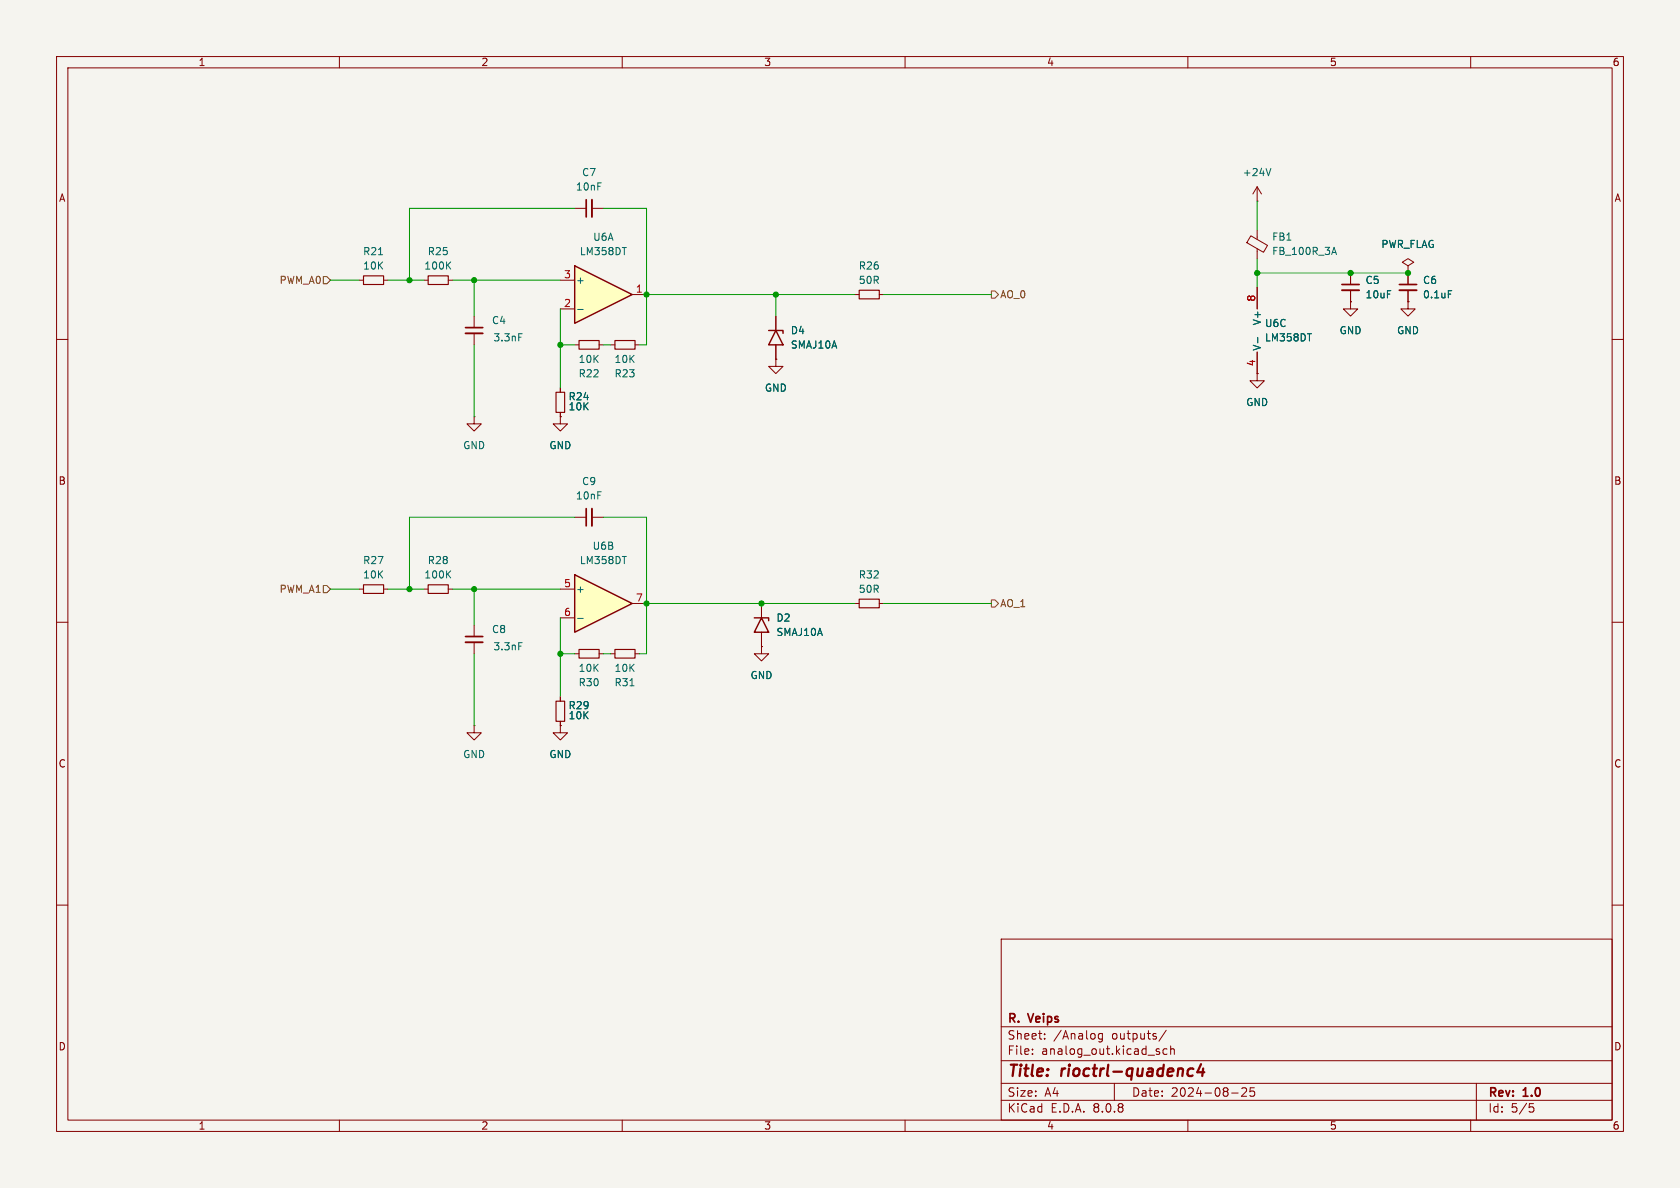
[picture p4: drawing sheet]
(kicad_sch
 (version 20231120)
 (generator "eeschema")
 (generator_version "8.0")
 (paper "A4")
 (title_block
  (title "rioctrl-quadenc4")
  (date "2024-08-25")
  (rev "${VERSION}")
  (company "R. Veips"))
 (lib_symbols
  (symbol "Device:C_Small"
   (pin_numbers hide)
   (pin_names
    (offset 0.254) hide) (exclude_from_sim no) (in_bom yes) (on_board yes)
   (property "Reference" "C" (at 0.254 1.778 0) (effects (font (size 1.27 1.27)) (justify left)))
   (property "Value" "C_Small" (at 0.254 -2.032 0) (effects (font (size 1.27 1.27)) (justify left)))
   (property "Footprint" "" (at 0 0 0) (effects (font (size 1.27 1.27)) (hide yes)))
   (property "Datasheet" "~" (at 0 0 0) (effects (font (size 1.27 1.27)) (hide yes)))
   (property "Description" "Unpolarized capacitor, small symbol" (at 0 0 0) (effects (font (size 1.27 1.27)) (hide yes)))
   (symbol "C_Small_0_1"
    (polyline (pts (xy -1.524 -0.508) (xy 1.524 -0.508)) (stroke (width 0.3302) (type default)) (fill (type none)))
    (polyline (pts (xy -1.524 0.508) (xy 1.524 0.508)) (stroke (width 0.3048) (type default)) (fill (type none))))
   (symbol "C_Small_1_1"
    (pin passive line (at 0 2.54 270) (length 2.032) (name "~" (effects (font (size 1.27 1.27)))) (number "1" (effects (font (size 1.27 1.27)))))
    (pin passive line (at 0 -2.54 90) (length 2.032) (name "~" (effects (font (size 1.27 1.27)))) (number "2" (effects (font (size 1.27 1.27)))))))
  (symbol "Device:R_Small"
   (pin_numbers hide)
   (pin_names
    (offset 0.254) hide) (exclude_from_sim no) (in_bom yes) (on_board yes)
   (property "Reference" "R" (at 0.762 0.508 0) (effects (font (size 1.27 1.27)) (justify left)))
   (property "Value" "R_Small" (at 0.762 -1.016 0) (effects (font (size 1.27 1.27)) (justify left)))
   (property "Footprint" "" (at 0 0 0) (effects (font (size 1.27 1.27)) (hide yes)))
   (property "Datasheet" "~" (at 0 0 0) (effects (font (size 1.27 1.27)) (hide yes)))
   (property "Description" "Resistor, small symbol" (at 0 0 0) (effects (font (size 1.27 1.27)) (hide yes)))
   (symbol "R_Small_0_1"
    (rectangle (start -0.762 1.778) (end 0.762 -1.778) (stroke (width 0.2032) (type default)) (fill (type none))))
   (symbol "R_Small_1_1"
    (pin passive line (at 0 2.54 270) (length 0.762) (name "~" (effects (font (size 1.27 1.27)))) (number "1" (effects (font (size 1.27 1.27)))))
    (pin passive line (at 0 -2.54 90) (length 0.762) (name "~" (effects (font (size 1.27 1.27)))) (number "2" (effects (font (size 1.27 1.27)))))))
  (symbol "Diode:SMAJ10A"
   (pin_numbers hide)
   (pin_names
    (offset 1.016) hide) (exclude_from_sim no) (in_bom yes) (on_board yes)
   (property "Reference" "D" (at 0 2.54 0) (effects (font (size 1.27 1.27))))
   (property "Value" "SMAJ10A" (at 0 -2.54 0) (effects (font (size 1.27 1.27))))
   (property "Footprint" "Diode_SMD:D_SMA" (at 0 -5.08 0) (effects (font (size 1.27 1.27)) (hide yes)))
   (property "Datasheet" "https://www.littelfuse.com/media?resourcetype=datasheets&itemid=75e32973-b177-4ee3-a0ff-cedaf1abdb93&filename=smaj-datasheet" (at -1.27 0 0) (effects (font (size 1.27 1.27)) (hide yes)))
   (property "Description" "400W unidirectional Transient Voltage Suppressor, 10.0Vr, SMA(DO-214AC)" (at 0 0 0) (effects (font (size 1.27 1.27)) (hide yes)))
   (symbol "SMAJ10A_0_1"
    (polyline (pts (xy -0.762 1.27) (xy -1.27 1.27) (xy -1.27 -1.27)) (stroke (width 0.254) (type default)) (fill (type none)))
    (polyline (pts (xy 1.27 1.27) (xy 1.27 -1.27) (xy -1.27 0) (xy 1.27 1.27)) (stroke (width 0.254) (type default)) (fill (type none))))
   (symbol "SMAJ10A_1_1"
    (pin passive line (at -3.81 0 0) (length 2.54) (name "A1" (effects (font (size 1.27 1.27)))) (number "1" (effects (font (size 1.27 1.27)))))
    (pin passive line (at 3.81 0 180) (length 2.54) (name "A2" (effects (font (size 1.27 1.27)))) (number "2" (effects (font (size 1.27 1.27)))))))
  (symbol "hadv-opamps:LM358DT"
   (pin_names
    (offset 0.127)) (exclude_from_sim no) (in_bom yes) (on_board yes)
   (property "Reference" "U" (at 2.54 5.08 0) (effects (font (size 1.27 1.27)) (justify left)))
   (property "Value" "LM358DT" (at 2.54 -5.08 0) (effects (font (size 1.27 1.27)) (justify left)))
   (property "Footprint" "Package_SO:SO-8_3.9x4.9mm_P1.27mm" (at 0 0 0) (effects (font (size 1.27 1.27)) (hide yes)))
   (property "Datasheet" "http://www.ti.com/lit/ds/symlink/lm2904-n.pdf" (at 0 0 0) (effects (font (size 1.27 1.27)) (hide yes)))
   (property "Description" "Low-Power, Dual Operational Amplifiers, SO8" (at 0 0 0) (effects (font (size 1.27 1.27)) (hide yes)))
   (property "MPN" "LM358DT" (at 2.54 0 0) (effects (font (size 1.27 1.27)) (hide yes)))
   (property "Manufacturer" "STMicroelectronics" (at 2.54 0 0) (effects (font (size 1.27 1.27)) (hide yes)))
   (property "LCSC#" "C9418" (at 2.54 0 0) (effects (font (size 1.27 1.27)) (hide yes)))
   (property "ki_locked" "" (at 0 0 0) (effects (font (size 1.27 1.27))))
   (symbol "LM358DT_1_1"
    (polyline (pts (xy -5.08 5.08) (xy 5.08 0) (xy -5.08 -5.08) (xy -5.08 5.08)) (stroke (width 0.254) (type default)) (fill (type background)))
    (pin output line (at 7.62 0 180) (length 2.54) (name "~" (effects (font (size 1.27 1.27)))) (number "1" (effects (font (size 1.27 1.27)))))
    (pin input line (at -7.62 -2.54 0) (length 2.54) (name "-" (effects (font (size 1.27 1.27)))) (number "2" (effects (font (size 1.27 1.27)))))
    (pin input line (at -7.62 2.54 0) (length 2.54) (name "+" (effects (font (size 1.27 1.27)))) (number "3" (effects (font (size 1.27 1.27))))))
   (symbol "LM358DT_2_1"
    (polyline (pts (xy -5.08 5.08) (xy 5.08 0) (xy -5.08 -5.08) (xy -5.08 5.08)) (stroke (width 0.254) (type default)) (fill (type background)))
    (pin input line (at -7.62 2.54 0) (length 2.54) (name "+" (effects (font (size 1.27 1.27)))) (number "5" (effects (font (size 1.27 1.27)))))
    (pin input line (at -7.62 -2.54 0) (length 2.54) (name "-" (effects (font (size 1.27 1.27)))) (number "6" (effects (font (size 1.27 1.27)))))
    (pin output line (at 7.62 0 180) (length 2.54) (name "~" (effects (font (size 1.27 1.27)))) (number "7" (effects (font (size 1.27 1.27))))))
   (symbol "LM358DT_3_1"
    (pin power_in line (at 0 -7.62 90) (length 3.81) (name "V-" (effects (font (size 1.27 1.27)))) (number "4" (effects (font (size 1.27 1.27)))))
    (pin power_in line (at 0 7.62 270) (length 3.81) (name "V+" (effects (font (size 1.27 1.27)))) (number "8" (effects (font (size 1.27 1.27)))))))
  (symbol "hadv-passives:FB_100R_3A"
   (pin_numbers hide)
   (pin_names
    (offset 0)) (exclude_from_sim no) (in_bom yes) (on_board yes)
   (property "Reference" "FB" (at 1.905 1.27 0) (effects (font (size 1.27 1.27)) (justify left)))
   (property "Value" "FB_100R_3A" (at 1.905 -1.27 0) (effects (font (size 1.27 1.27)) (justify left)))
   (property "Footprint" "Inductor_SMD:L_0603_1608Metric" (at -1.778 0 90) (effects (font (size 1.27 1.27)) (hide yes)))
   (property "Datasheet" "~" (at 0 0 0) (effects (font (size 1.27 1.27)) (hide yes)))
   (property "Description" "Ferrite bead, small symbol" (at 0 0 0) (effects (font (size 1.27 1.27)) (hide yes)))
   (property "MPN" "UPZ1608E101-3R0TF" (at 0 0 0) (effects (font (size 1.27 1.27)) (hide yes)))
   (property "Manufacturer" "Sunlord" (at 0 0 0) (effects (font (size 1.27 1.27)) (hide yes)))
   (property "LCSC#" "C96995" (at 0 0 0) (effects (font (size 1.27 1.27)) (hide yes)))
   (symbol "FB_100R_3A_0_1"
    (polyline (pts (xy 0 -1.27) (xy 0 -0.7874)) (stroke (width 0) (type default)) (fill (type none)))
    (polyline (pts (xy 0 0.889) (xy 0 1.2954)) (stroke (width 0) (type default)) (fill (type none)))
    (polyline (pts (xy -1.8288 0.2794) (xy -1.1176 1.4986) (xy 1.8288 -0.2032) (xy 1.1176 -1.4224) (xy -1.8288 0.2794)) (stroke (width 0) (type default)) (fill (type none))))
   (symbol "FB_100R_3A_1_1"
    (pin passive line (at 0 2.54 270) (length 1.27) (name "~" (effects (font (size 1.27 1.27)))) (number "1" (effects (font (size 1.27 1.27)))))
    (pin passive line (at 0 -2.54 90) (length 1.27) (name "~" (effects (font (size 1.27 1.27)))) (number "2" (effects (font (size 1.27 1.27)))))))
  (symbol "power:+24V"
   (power)
   (pin_numbers hide)
   (pin_names
    (offset 0) hide) (exclude_from_sim no) (in_bom yes) (on_board yes)
   (property "Reference" "#PWR" (at 0 -3.81 0) (effects (font (size 1.27 1.27)) (hide yes)))
   (property "Value" "+24V" (at 0 3.556 0) (effects (font (size 1.27 1.27))))
   (property "Footprint" "" (at 0 0 0) (effects (font (size 1.27 1.27)) (hide yes)))
   (property "Datasheet" "" (at 0 0 0) (effects (font (size 1.27 1.27)) (hide yes)))
   (property "Description" "Power symbol creates a global label with name \"+24V\"" (at 0 0 0) (effects (font (size 1.27 1.27)) (hide yes)))
   (symbol "+24V_0_1"
    (polyline (pts (xy -0.762 1.27) (xy 0 2.54)) (stroke (width 0) (type default)) (fill (type none)))
    (polyline (pts (xy 0 0) (xy 0 2.54)) (stroke (width 0) (type default)) (fill (type none)))
    (polyline (pts (xy 0 2.54) (xy 0.762 1.27)) (stroke (width 0) (type default)) (fill (type none))))
   (symbol "+24V_1_1"
    (pin power_in line (at 0 0 90) (length 0) (name "~" (effects (font (size 1.27 1.27)))) (number "1" (effects (font (size 1.27 1.27)))))))
  (symbol "power:GND"
   (power)
   (pin_numbers hide)
   (pin_names
    (offset 0) hide) (exclude_from_sim no) (in_bom yes) (on_board yes)
   (property "Reference" "#PWR" (at 0 -6.35 0) (effects (font (size 1.27 1.27)) (hide yes)))
   (property "Value" "GND" (at 0 -3.81 0) (effects (font (size 1.27 1.27))))
   (property "Footprint" "" (at 0 0 0) (effects (font (size 1.27 1.27)) (hide yes)))
   (property "Datasheet" "" (at 0 0 0) (effects (font (size 1.27 1.27)) (hide yes)))
   (property "Description" "Power symbol creates a global label with name \"GND\" , ground" (at 0 0 0) (effects (font (size 1.27 1.27)) (hide yes)))
   (symbol "GND_0_1"
    (polyline (pts (xy 0 0) (xy 0 -1.27) (xy 1.27 -1.27) (xy 0 -2.54) (xy -1.27 -1.27) (xy 0 -1.27)) (stroke (width 0) (type default)) (fill (type none))))
   (symbol "GND_1_1"
    (pin power_in line (at 0 0 270) (length 0) (name "~" (effects (font (size 1.27 1.27)))) (number "1" (effects (font (size 1.27 1.27)))))))
  (symbol "power:PWR_FLAG"
   (power)
   (pin_numbers hide)
   (pin_names
    (offset 0) hide) (exclude_from_sim no) (in_bom yes) (on_board yes)
   (property "Reference" "#FLG" (at 0 1.905 0) (effects (font (size 1.27 1.27)) (hide yes)))
   (property "Value" "PWR_FLAG" (at 0 3.81 0) (effects (font (size 1.27 1.27))))
   (property "Footprint" "" (at 0 0 0) (effects (font (size 1.27 1.27)) (hide yes)))
   (property "Datasheet" "~" (at 0 0 0) (effects (font (size 1.27 1.27)) (hide yes)))
   (property "Description" "Special symbol for telling ERC where power comes from" (at 0 0 0) (effects (font (size 1.27 1.27)) (hide yes)))
   (symbol "PWR_FLAG_0_0"
    (pin power_out line (at 0 0 90) (length 0) (name "~" (effects (font (size 1.27 1.27)))) (number "1" (effects (font (size 1.27 1.27))))))
   (symbol "PWR_FLAG_0_1"
    (polyline (pts (xy 0 0) (xy 0 1.27) (xy -1.016 1.905) (xy 0 2.54) (xy 1.016 1.905) (xy 0 1.27)) (stroke (width 0) (type default)) (fill (type none))))))
 (junction
  (at 72.39 49.53)
  (diameter 0)
  (color 0 0 0 0))
 (junction
  (at 83.82 104.14)
  (diameter 0)
  (color 0 0 0 0))
 (junction
  (at 238.76 48.26)
  (diameter 0)
  (color 0 0 0 0))
 (junction
  (at 222.25 48.26)
  (diameter 0)
  (color 0 0 0 0))
 (junction
  (at 83.82 49.53)
  (diameter 0)
  (color 0 0 0 0))
 (junction
  (at 72.39 104.14)
  (diameter 0)
  (color 0 0 0 0))
 (junction
  (at 114.3 106.68)
  (diameter 0)
  (color 0 0 0 0))
 (junction
  (at 99.06 60.96)
  (diameter 0)
  (color 0 0 0 0))
 (junction
  (at 114.3 52.07)
  (diameter 0)
  (color 0 0 0 0))
 (junction
  (at 248.92 48.26)
  (diameter 0)
  (color 0 0 0 0))
 (junction
  (at 134.62 106.68)
  (diameter 0)
  (color 0 0 0 0))
 (junction
  (at 137.16 52.07)
  (diameter 0)
  (color 0 0 0 0))
 (junction
  (at 99.06 115.57)
  (diameter 0)
  (color 0 0 0 0))
 (wire
  (pts (xy 156.21 52.07) (xy 175.26 52.07))
  (stroke (width 0) (type default)))
 (wire
  (pts (xy 72.39 104.14) (xy 74.93 104.14))
  (stroke (width 0) (type default)))
 (wire
  (pts (xy 114.3 36.83) (xy 114.3 52.07))
  (stroke (width 0) (type default)))
 (wire
  (pts (xy 106.68 60.96) (xy 107.95 60.96))
  (stroke (width 0) (type default)))
 (wire
  (pts (xy 99.06 60.96) (xy 99.06 68.58))
  (stroke (width 0) (type default)))
 (wire
  (pts (xy 137.16 52.07) (xy 137.16 55.88))
  (stroke (width 0) (type default)))
 (wire
  (pts (xy 222.25 35.56) (xy 222.25 40.64))
  (stroke (width 0) (type default)))
 (wire
  (pts (xy 58.42 49.53) (xy 63.5 49.53))
  (stroke (width 0) (type default)))
 (wire
  (pts (xy 99.06 60.96) (xy 101.6 60.96))
  (stroke (width 0) (type default)))
 (wire
  (pts (xy 222.25 48.26) (xy 238.76 48.26))
  (stroke (width 0) (type default)))
 (wire
  (pts (xy 58.42 104.14) (xy 63.5 104.14))
  (stroke (width 0) (type default)))
 (wire
  (pts (xy 106.68 91.44) (xy 114.3 91.44))
  (stroke (width 0) (type default)))
 (wire
  (pts (xy 99.06 115.57) (xy 101.6 115.57))
  (stroke (width 0) (type default)))
 (wire
  (pts (xy 68.58 104.14) (xy 72.39 104.14))
  (stroke (width 0) (type default)))
 (wire
  (pts (xy 83.82 49.53) (xy 99.06 49.53))
  (stroke (width 0) (type default)))
 (wire
  (pts (xy 83.82 115.57) (xy 83.82 128.27))
  (stroke (width 0) (type default)))
 (wire
  (pts (xy 106.68 115.57) (xy 107.95 115.57))
  (stroke (width 0) (type default)))
 (wire
  (pts (xy 134.62 106.68) (xy 151.13 106.68))
  (stroke (width 0) (type default)))
 (wire
  (pts (xy 72.39 36.83) (xy 101.6 36.83))
  (stroke (width 0) (type default)))
 (wire
  (pts (xy 114.3 52.07) (xy 137.16 52.07))
  (stroke (width 0) (type default)))
 (wire
  (pts (xy 72.39 91.44) (xy 101.6 91.44))
  (stroke (width 0) (type default)))
 (wire
  (pts (xy 222.25 45.72) (xy 222.25 48.26))
  (stroke (width 0) (type default)))
 (wire
  (pts (xy 114.3 91.44) (xy 114.3 106.68))
  (stroke (width 0) (type default)))
 (wire
  (pts (xy 113.03 115.57) (xy 114.3 115.57))
  (stroke (width 0) (type default)))
 (wire
  (pts (xy 137.16 52.07) (xy 151.13 52.07))
  (stroke (width 0) (type default)))
 (wire
  (pts (xy 156.21 106.68) (xy 175.26 106.68))
  (stroke (width 0) (type default)))
 (wire
  (pts (xy 72.39 91.44) (xy 72.39 104.14))
  (stroke (width 0) (type default)))
 (wire
  (pts (xy 99.06 109.22) (xy 99.06 115.57))
  (stroke (width 0) (type default)))
 (wire
  (pts (xy 238.76 48.26) (xy 248.92 48.26))
  (stroke (width 0) (type default)))
 (wire
  (pts (xy 80.01 104.14) (xy 83.82 104.14))
  (stroke (width 0) (type default)))
 (wire
  (pts (xy 222.25 48.26) (xy 222.25 50.8))
  (stroke (width 0) (type default)))
 (wire
  (pts (xy 114.3 115.57) (xy 114.3 106.68))
  (stroke (width 0) (type default)))
 (wire
  (pts (xy 113.03 60.96) (xy 114.3 60.96))
  (stroke (width 0) (type default)))
 (wire
  (pts (xy 83.82 104.14) (xy 83.82 110.49))
  (stroke (width 0) (type default)))
 (wire
  (pts (xy 72.39 49.53) (xy 74.93 49.53))
  (stroke (width 0) (type default)))
 (wire
  (pts (xy 99.06 54.61) (xy 99.06 60.96))
  (stroke (width 0) (type default)))
 (wire
  (pts (xy 83.82 60.96) (xy 83.82 73.66))
  (stroke (width 0) (type default)))
 (wire
  (pts (xy 83.82 104.14) (xy 99.06 104.14))
  (stroke (width 0) (type default)))
 (wire
  (pts (xy 114.3 60.96) (xy 114.3 52.07))
  (stroke (width 0) (type default)))
 (wire
  (pts (xy 99.06 115.57) (xy 99.06 123.19))
  (stroke (width 0) (type default)))
 (wire
  (pts (xy 83.82 49.53) (xy 83.82 55.88))
  (stroke (width 0) (type default)))
 (wire
  (pts (xy 72.39 36.83) (xy 72.39 49.53))
  (stroke (width 0) (type default)))
 (wire
  (pts (xy 106.68 36.83) (xy 114.3 36.83))
  (stroke (width 0) (type default)))
 (wire
  (pts (xy 114.3 106.68) (xy 134.62 106.68))
  (stroke (width 0) (type default)))
 (wire
  (pts (xy 68.58 49.53) (xy 72.39 49.53))
  (stroke (width 0) (type default)))
 (wire
  (pts (xy 80.01 49.53) (xy 83.82 49.53))
  (stroke (width 0) (type default)))
 (hierarchical_label "AO_1"
  (shape output)
  (at 175.26 106.68 0)
  (effects (font (size 1.27 1.27)) (justify left)))
 (hierarchical_label "PWM_A1"
  (shape input)
  (at 58.42 104.14 180)
  (effects (font (size 1.27 1.27)) (justify right)))
 (hierarchical_label "AO_0"
  (shape output)
  (at 175.26 52.07 0)
  (effects (font (size 1.27 1.27)) (justify left)))
 (hierarchical_label "PWM_A0"
  (shape input)
  (at 58.42 49.53 180)
  (effects (font (size 1.27 1.27)) (justify right)))
 (symbol
  (lib_id "Device:C_Small")
  (at 238.76 50.8 0)
  (unit 1)
  (exclude_from_sim no)
  (in_bom yes)
  (on_board yes)
  (dnp no)
  (fields_autoplaced yes)
  (property "Reference" "C5" (at 241.3 49.5362 0) (effects (font (size 1.27 1.27)) (justify left)))
  (property "Value" "10uF" (at 241.3 52.0762 0) (effects (font (size 1.27 1.27)) (justify left)))
  (property "Footprint" "Capacitor_SMD:C_0603_1608Metric" (at 238.76 50.8 0) (effects (font (size 1.27 1.27)) (hide yes)))
  (property "Datasheet" "~" (at 238.76 50.8 0) (effects (font (size 1.27 1.27)) (hide yes)))
  (property "Description" "Unpolarized capacitor, small symbol" (at 238.76 50.8 0) (effects (font (size 1.27 1.27)) (hide yes)))
  (pin "1")
  (pin "2"))
 (symbol
  (lib_id "Diode:SMAJ10A")
  (at 137.16 59.69 270)
  (unit 1)
  (exclude_from_sim no)
  (in_bom yes)
  (on_board yes)
  (dnp no)
  (fields_autoplaced yes)
  (property "Reference" "D4" (at 139.7 58.4199 90) (effects (font (size 1.27 1.27)) (justify left)))
  (property "Value" "SMAJ10A" (at 139.7 60.9599 90) (effects (font (size 1.27 1.27)) (justify left)))
  (property "Footprint" "Diode_SMD:D_SMA" (at 132.08 59.69 0) (effects (font (size 1.27 1.27)) (hide yes)))
  (property "Datasheet" "https://www.littelfuse.com/media?resourcetype=datasheets&itemid=75e32973-b177-4ee3-a0ff-cedaf1abdb93&filename=smaj-datasheet" (at 137.16 58.42 0) (effects (font (size 1.27 1.27)) (hide yes)))
  (property "Description" "400W unidirectional Transient Voltage Suppressor, 10.0Vr, SMA(DO-214AC)" (at 137.16 59.69 0) (effects (font (size 1.27 1.27)) (hide yes)))
  (pin "2")
  (pin "1"))
 (symbol
  (lib_id "Device:R_Small")
  (at 110.49 115.57 270)
  (unit 1)
  (exclude_from_sim no)
  (in_bom yes)
  (on_board yes)
  (dnp no)
  (property "Reference" "R31" (at 110.49 120.65 90) (effects (font (size 1.27 1.27))))
  (property "Value" "10K" (at 110.49 118.11 90) (effects (font (size 1.27 1.27))))
  (property "Footprint" "Resistor_SMD:R_0603_1608Metric" (at 110.49 115.57 0) (effects (font (size 1.27 1.27)) (hide yes)))
  (property "Datasheet" "~" (at 110.49 115.57 0) (effects (font (size 1.27 1.27)) (hide yes)))
  (property "Description" "Resistor, small symbol" (at 110.49 115.57 0) (effects (font (size 1.27 1.27)) (hide yes)))
  (pin "2")
  (pin "1"))
 (symbol
  (lib_id "hadv-opamps:LM358DT")
  (at 106.68 106.68 0)
  (unit 2)
  (exclude_from_sim no)
  (in_bom yes)
  (on_board yes)
  (dnp no)
  (fields_autoplaced yes)
  (property "Reference" "U6" (at 106.68 96.52 0) (effects (font (size 1.27 1.27))))
  (property "Value" "LM358DT" (at 106.68 99.06 0) (effects (font (size 1.27 1.27))))
  (property "Footprint" "Package_SO:SO-8_3.9x4.9mm_P1.27mm" (at 106.68 106.68 0) (effects (font (size 1.27 1.27)) (hide yes)))
  (property "Datasheet" "http://www.ti.com/lit/ds/symlink/lm2904-n.pdf" (at 106.68 106.68 0) (effects (font (size 1.27 1.27)) (hide yes)))
  (property "Description" "Low-Power, Dual Operational Amplifiers, SO8" (at 106.68 106.68 0) (effects (font (size 1.27 1.27)) (hide yes)))
  (property "MPN" "LM358DT" (at 109.22 106.68 0) (effects (font (size 1.27 1.27)) (hide yes)))
  (property "Manufacturer" "STMicroelectronics" (at 109.22 106.68 0) (effects (font (size 1.27 1.27)) (hide yes)))
  (property "LCSC#" "C9418" (at 109.22 106.68 0) (effects (font (size 1.27 1.27)) (hide yes)))
  (pin "6")
  (pin "5")
  (pin "3")
  (pin "7")
  (pin "2")
  (pin "1")
  (pin "4")
  (pin "8"))
 (symbol
  (lib_id "Device:C_Small")
  (at 248.92 50.8 0)
  (unit 1)
  (exclude_from_sim no)
  (in_bom yes)
  (on_board yes)
  (dnp no)
  (fields_autoplaced yes)
  (property "Reference" "C6" (at 251.46 49.5362 0) (effects (font (size 1.27 1.27)) (justify left)))
  (property "Value" "0.1uF" (at 251.46 52.0762 0) (effects (font (size 1.27 1.27)) (justify left)))
  (property "Footprint" "Capacitor_SMD:C_0603_1608Metric" (at 248.92 50.8 0) (effects (font (size 1.27 1.27)) (hide yes)))
  (property "Datasheet" "~" (at 248.92 50.8 0) (effects (font (size 1.27 1.27)) (hide yes)))
  (property "Description" "Unpolarized capacitor, small symbol" (at 248.92 50.8 0) (effects (font (size 1.27 1.27)) (hide yes)))
  (pin "1")
  (pin "2"))
 (symbol
  (lib_id "power:PWR_FLAG")
  (at 248.92 48.26 0)
  (unit 1)
  (exclude_from_sim no)
  (in_bom yes)
  (on_board yes)
  (dnp no)
  (fields_autoplaced yes)
  (property "Reference" "#FLG05" (at 248.92 46.355 0) (effects (font (size 1.27 1.27)) (hide yes)))
  (property "Value" "PWR_FLAG" (at 248.92 43.18 0) (effects (font (size 1.27 1.27))))
  (property "Footprint" "" (at 248.92 48.26 0) (effects (font (size 1.27 1.27)) (hide yes)))
  (property "Datasheet" "~" (at 248.92 48.26 0) (effects (font (size 1.27 1.27)) (hide yes)))
  (property "Description" "Special symbol for telling ERC where power comes from" (at 248.92 48.26 0) (effects (font (size 1.27 1.27)) (hide yes)))
  (pin "1"))
 (symbol
  (lib_id "power:GND")
  (at 83.82 73.66 0)
  (unit 1)
  (exclude_from_sim no)
  (in_bom yes)
  (on_board yes)
  (dnp no)
  (fields_autoplaced yes)
  (property "Reference" "#PWR031" (at 83.82 80.01 0) (effects (font (size 1.27 1.27)) (hide yes)))
  (property "Value" "GND" (at 83.82 78.74 0) (effects (font (size 1.27 1.27))))
  (property "Footprint" "" (at 83.82 73.66 0) (effects (font (size 1.27 1.27)) (hide yes)))
  (property "Datasheet" "" (at 83.82 73.66 0) (effects (font (size 1.27 1.27)) (hide yes)))
  (property "Description" "Power symbol creates a global label with name \"GND\" , ground" (at 83.82 73.66 0) (effects (font (size 1.27 1.27)) (hide yes)))
  (pin "1"))
 (symbol
  (lib_id "hadv-passives:FB_100R_3A")
  (at 222.25 43.18 0)
  (unit 1)
  (exclude_from_sim no)
  (in_bom yes)
  (on_board yes)
  (dnp no)
  (fields_autoplaced yes)
  (property "Reference" "FB1" (at 224.79 41.8718 0) (effects (font (size 1.27 1.27)) (justify left)))
  (property "Value" "FB_100R_3A" (at 224.79 44.4118 0) (effects (font (size 1.27 1.27)) (justify left)))
  (property "Footprint" "Inductor_SMD:L_0603_1608Metric" (at 220.472 43.18 90) (effects (font (size 1.27 1.27)) (hide yes)))
  (property "Datasheet" "~" (at 222.25 43.18 0) (effects (font (size 1.27 1.27)) (hide yes)))
  (property "Description" "Ferrite bead, small symbol" (at 222.25 43.18 0) (effects (font (size 1.27 1.27)) (hide yes)))
  (property "MPN" "UPZ1608E101-3R0TF" (at 222.25 43.18 0) (effects (font (size 1.27 1.27)) (hide yes)))
  (property "Manufacturer" "Sunlord" (at 222.25 43.18 0) (effects (font (size 1.27 1.27)) (hide yes)))
  (property "LCSC#" "C96995" (at 222.25 43.18 0) (effects (font (size 1.27 1.27)) (hide yes)))
  (pin "2")
  (pin "1"))
 (symbol
  (lib_id "Device:C_Small")
  (at 104.14 36.83 90)
  (unit 1)
  (exclude_from_sim no)
  (in_bom yes)
  (on_board yes)
  (dnp no)
  (fields_autoplaced yes)
  (property "Reference" "C7" (at 104.1463 30.48 90) (effects (font (size 1.27 1.27))))
  (property "Value" "10nF" (at 104.1463 33.02 90) (effects (font (size 1.27 1.27))))
  (property "Footprint" "Capacitor_SMD:C_0603_1608Metric" (at 104.14 36.83 0) (effects (font (size 1.27 1.27)) (hide yes)))
  (property "Datasheet" "~" (at 104.14 36.83 0) (effects (font (size 1.27 1.27)) (hide yes)))
  (property "Description" "Unpolarized capacitor, small symbol" (at 104.14 36.83 0) (effects (font (size 1.27 1.27)) (hide yes)))
  (pin "2")
  (pin "1"))
 (symbol
  (lib_id "Device:R_Small")
  (at 153.67 106.68 90)
  (unit 1)
  (exclude_from_sim no)
  (in_bom yes)
  (on_board yes)
  (dnp no)
  (fields_autoplaced yes)
  (property "Reference" "R32" (at 153.67 101.6 90) (effects (font (size 1.27 1.27))))
  (property "Value" "50R" (at 153.67 104.14 90) (effects (font (size 1.27 1.27))))
  (property "Footprint" "Resistor_SMD:R_0603_1608Metric" (at 153.67 106.68 0) (effects (font (size 1.27 1.27)) (hide yes)))
  (property "Datasheet" "~" (at 153.67 106.68 0) (effects (font (size 1.27 1.27)) (hide yes)))
  (property "Description" "Resistor, small symbol" (at 153.67 106.68 0) (effects (font (size 1.27 1.27)) (hide yes)))
  (pin "2")
  (pin "1"))
 (symbol
  (lib_id "power:GND")
  (at 238.76 53.34 0)
  (unit 1)
  (exclude_from_sim no)
  (in_bom yes)
  (on_board yes)
  (dnp no)
  (fields_autoplaced yes)
  (property "Reference" "#PWR023" (at 238.76 59.69 0) (effects (font (size 1.27 1.27)) (hide yes)))
  (property "Value" "GND" (at 238.76 58.42 0) (effects (font (size 1.27 1.27))))
  (property "Footprint" "" (at 238.76 53.34 0) (effects (font (size 1.27 1.27)) (hide yes)))
  (property "Datasheet" "" (at 238.76 53.34 0) (effects (font (size 1.27 1.27)) (hide yes)))
  (property "Description" "Power symbol creates a global label with name \"GND\" , ground" (at 238.76 53.34 0) (effects (font (size 1.27 1.27)) (hide yes)))
  (pin "1"))
 (symbol
  (lib_id "Device:R_Small")
  (at 66.04 49.53 90)
  (unit 1)
  (exclude_from_sim no)
  (in_bom yes)
  (on_board yes)
  (dnp no)
  (fields_autoplaced yes)
  (property "Reference" "R21" (at 66.04 44.45 90) (effects (font (size 1.27 1.27))))
  (property "Value" "10K" (at 66.04 46.99 90) (effects (font (size 1.27 1.27))))
  (property "Footprint" "Resistor_SMD:R_0603_1608Metric" (at 66.04 49.53 0) (effects (font (size 1.27 1.27)) (hide yes)))
  (property "Datasheet" "~" (at 66.04 49.53 0) (effects (font (size 1.27 1.27)) (hide yes)))
  (property "Description" "Resistor, small symbol" (at 66.04 49.53 0) (effects (font (size 1.27 1.27)) (hide yes)))
  (pin "2")
  (pin "1"))
 (symbol
  (lib_id "power:GND")
  (at 248.92 53.34 0)
  (unit 1)
  (exclude_from_sim no)
  (in_bom yes)
  (on_board yes)
  (dnp no)
  (fields_autoplaced yes)
  (property "Reference" "#PWR024" (at 248.92 59.69 0) (effects (font (size 1.27 1.27)) (hide yes)))
  (property "Value" "GND" (at 248.92 58.42 0) (effects (font (size 1.27 1.27))))
  (property "Footprint" "" (at 248.92 53.34 0) (effects (font (size 1.27 1.27)) (hide yes)))
  (property "Datasheet" "" (at 248.92 53.34 0) (effects (font (size 1.27 1.27)) (hide yes)))
  (property "Description" "Power symbol creates a global label with name \"GND\" , ground" (at 248.92 53.34 0) (effects (font (size 1.27 1.27)) (hide yes)))
  (pin "1"))
 (symbol
  (lib_id "power:GND")
  (at 137.16 63.5 0)
  (unit 1)
  (exclude_from_sim no)
  (in_bom yes)
  (on_board yes)
  (dnp no)
  (fields_autoplaced yes)
  (property "Reference" "#PWR035" (at 137.16 69.85 0) (effects (font (size 1.27 1.27)) (hide yes)))
  (property "Value" "GND" (at 137.16 68.58 0) (effects (font (size 1.27 1.27))))
  (property "Footprint" "" (at 137.16 63.5 0) (effects (font (size 1.27 1.27)) (hide yes)))
  (property "Datasheet" "" (at 137.16 63.5 0) (effects (font (size 1.27 1.27)) (hide yes)))
  (property "Description" "Power symbol creates a global label with name \"GND\" , ground" (at 137.16 63.5 0) (effects (font (size 1.27 1.27)) (hide yes)))
  (pin "1"))
 (symbol
  (lib_id "Device:C_Small")
  (at 83.82 113.03 0)
  (unit 1)
  (exclude_from_sim no)
  (in_bom yes)
  (on_board yes)
  (dnp no)
  (property "Reference" "C8" (at 86.868 111.252 0) (effects (font (size 1.27 1.27)) (justify left)))
  (property "Value" "3.3nF" (at 87.122 114.3 0) (effects (font (size 1.27 1.27)) (justify left)))
  (property "Footprint" "Capacitor_SMD:C_0603_1608Metric" (at 83.82 113.03 0) (effects (font (size 1.27 1.27)) (hide yes)))
  (property "Datasheet" "~" (at 83.82 113.03 0) (effects (font (size 1.27 1.27)) (hide yes)))
  (property "Description" "Unpolarized capacitor, small symbol" (at 83.82 113.03 0) (effects (font (size 1.27 1.27)) (hide yes)))
  (pin "2")
  (pin "1"))
 (symbol
  (lib_id "power:GND")
  (at 222.25 66.04 0)
  (unit 1)
  (exclude_from_sim no)
  (in_bom yes)
  (on_board yes)
  (dnp no)
  (fields_autoplaced yes)
  (property "Reference" "#PWR021" (at 222.25 72.39 0) (effects (font (size 1.27 1.27)) (hide yes)))
  (property "Value" "GND" (at 222.25 71.12 0) (effects (font (size 1.27 1.27))))
  (property "Footprint" "" (at 222.25 66.04 0) (effects (font (size 1.27 1.27)) (hide yes)))
  (property "Datasheet" "" (at 222.25 66.04 0) (effects (font (size 1.27 1.27)) (hide yes)))
  (property "Description" "Power symbol creates a global label with name \"GND\" , ground" (at 222.25 66.04 0) (effects (font (size 1.27 1.27)) (hide yes)))
  (pin "1"))
 (symbol
  (lib_id "power:GND")
  (at 134.62 114.3 0)
  (unit 1)
  (exclude_from_sim no)
  (in_bom yes)
  (on_board yes)
  (dnp no)
  (fields_autoplaced yes)
  (property "Reference" "#PWR036" (at 134.62 120.65 0) (effects (font (size 1.27 1.27)) (hide yes)))
  (property "Value" "GND" (at 134.62 119.38 0) (effects (font (size 1.27 1.27))))
  (property "Footprint" "" (at 134.62 114.3 0) (effects (font (size 1.27 1.27)) (hide yes)))
  (property "Datasheet" "" (at 134.62 114.3 0) (effects (font (size 1.27 1.27)) (hide yes)))
  (property "Description" "Power symbol creates a global label with name \"GND\" , ground" (at 134.62 114.3 0) (effects (font (size 1.27 1.27)) (hide yes)))
  (pin "1"))
 (symbol
  (lib_id "power:GND")
  (at 99.06 73.66 0)
  (unit 1)
  (exclude_from_sim no)
  (in_bom yes)
  (on_board yes)
  (dnp no)
  (fields_autoplaced yes)
  (property "Reference" "#PWR020" (at 99.06 80.01 0) (effects (font (size 1.27 1.27)) (hide yes)))
  (property "Value" "GND" (at 99.06 78.74 0) (effects (font (size 1.27 1.27))))
  (property "Footprint" "" (at 99.06 73.66 0) (effects (font (size 1.27 1.27)) (hide yes)))
  (property "Datasheet" "" (at 99.06 73.66 0) (effects (font (size 1.27 1.27)) (hide yes)))
  (property "Description" "Power symbol creates a global label with name \"GND\" , ground" (at 99.06 73.66 0) (effects (font (size 1.27 1.27)) (hide yes)))
  (pin "1"))
 (symbol
  (lib_id "Device:R_Small")
  (at 104.14 60.96 90)
  (mirror x)
  (unit 1)
  (exclude_from_sim no)
  (in_bom yes)
  (on_board yes)
  (dnp no)
  (property "Reference" "R22" (at 104.14 66.04 90) (effects (font (size 1.27 1.27))))
  (property "Value" "10K" (at 104.14 63.5 90) (effects (font (size 1.27 1.27))))
  (property "Footprint" "Resistor_SMD:R_0603_1608Metric" (at 104.14 60.96 0) (effects (font (size 1.27 1.27)) (hide yes)))
  (property "Datasheet" "~" (at 104.14 60.96 0) (effects (font (size 1.27 1.27)) (hide yes)))
  (property "Description" "Resistor, small symbol" (at 104.14 60.96 0) (effects (font (size 1.27 1.27)) (hide yes)))
  (pin "2")
  (pin "1"))
 (symbol
  (lib_id "power:+24V")
  (at 222.25 35.56 0)
  (unit 1)
  (exclude_from_sim no)
  (in_bom yes)
  (on_board yes)
  (dnp no)
  (fields_autoplaced yes)
  (property "Reference" "#PWR022" (at 222.25 39.37 0) (effects (font (size 1.27 1.27)) (hide yes)))
  (property "Value" "+24V" (at 222.25 30.48 0) (effects (font (size 1.27 1.27))))
  (property "Footprint" "" (at 222.25 35.56 0) (effects (font (size 1.27 1.27)) (hide yes)))
  (property "Datasheet" "" (at 222.25 35.56 0) (effects (font (size 1.27 1.27)) (hide yes)))
  (property "Description" "Power symbol creates a global label with name \"+24V\"" (at 222.25 35.56 0) (effects (font (size 1.27 1.27)) (hide yes)))
  (pin "1"))
 (symbol
  (lib_id "Device:R_Small")
  (at 77.47 49.53 90)
  (unit 1)
  (exclude_from_sim no)
  (in_bom yes)
  (on_board yes)
  (dnp no)
  (fields_autoplaced yes)
  (property "Reference" "R25" (at 77.47 44.45 90) (effects (font (size 1.27 1.27))))
  (property "Value" "100K" (at 77.47 46.99 90) (effects (font (size 1.27 1.27))))
  (property "Footprint" "Resistor_SMD:R_0603_1608Metric" (at 77.47 49.53 0) (effects (font (size 1.27 1.27)) (hide yes)))
  (property "Datasheet" "~" (at 77.47 49.53 0) (effects (font (size 1.27 1.27)) (hide yes)))
  (property "Description" "Resistor, small symbol" (at 77.47 49.53 0) (effects (font (size 1.27 1.27)) (hide yes)))
  (pin "2")
  (pin "1"))
 (symbol
  (lib_id "power:GND")
  (at 83.82 128.27 0)
  (unit 1)
  (exclude_from_sim no)
  (in_bom yes)
  (on_board yes)
  (dnp no)
  (fields_autoplaced yes)
  (property "Reference" "#PWR032" (at 83.82 134.62 0) (effects (font (size 1.27 1.27)) (hide yes)))
  (property "Value" "GND" (at 83.82 133.35 0) (effects (font (size 1.27 1.27))))
  (property "Footprint" "" (at 83.82 128.27 0) (effects (font (size 1.27 1.27)) (hide yes)))
  (property "Datasheet" "" (at 83.82 128.27 0) (effects (font (size 1.27 1.27)) (hide yes)))
  (property "Description" "Power symbol creates a global label with name \"GND\" , ground" (at 83.82 128.27 0) (effects (font (size 1.27 1.27)) (hide yes)))
  (pin "1"))
 (symbol
  (lib_id "Device:R_Small")
  (at 110.49 60.96 270)
  (unit 1)
  (exclude_from_sim no)
  (in_bom yes)
  (on_board yes)
  (dnp no)
  (property "Reference" "R23" (at 110.49 66.04 90) (effects (font (size 1.27 1.27))))
  (property "Value" "10K" (at 110.49 63.5 90) (effects (font (size 1.27 1.27))))
  (property "Footprint" "Resistor_SMD:R_0603_1608Metric" (at 110.49 60.96 0) (effects (font (size 1.27 1.27)) (hide yes)))
  (property "Datasheet" "~" (at 110.49 60.96 0) (effects (font (size 1.27 1.27)) (hide yes)))
  (property "Description" "Resistor, small symbol" (at 110.49 60.96 0) (effects (font (size 1.27 1.27)) (hide yes)))
  (pin "2")
  (pin "1"))
 (symbol
  (lib_id "Device:R_Small")
  (at 77.47 104.14 90)
  (unit 1)
  (exclude_from_sim no)
  (in_bom yes)
  (on_board yes)
  (dnp no)
  (fields_autoplaced yes)
  (property "Reference" "R28" (at 77.47 99.06 90) (effects (font (size 1.27 1.27))))
  (property "Value" "100K" (at 77.47 101.6 90) (effects (font (size 1.27 1.27))))
  (property "Footprint" "Resistor_SMD:R_0603_1608Metric" (at 77.47 104.14 0) (effects (font (size 1.27 1.27)) (hide yes)))
  (property "Datasheet" "~" (at 77.47 104.14 0) (effects (font (size 1.27 1.27)) (hide yes)))
  (property "Description" "Resistor, small symbol" (at 77.47 104.14 0) (effects (font (size 1.27 1.27)) (hide yes)))
  (pin "2")
  (pin "1"))
 (symbol
  (lib_id "Device:R_Small")
  (at 99.06 125.73 0)
  (mirror x)
  (unit 1)
  (exclude_from_sim no)
  (in_bom yes)
  (on_board yes)
  (dnp no)
  (property "Reference" "R29" (at 102.362 124.714 0) (effects (font (size 1.27 1.27))))
  (property "Value" "10K" (at 102.362 126.492 0) (effects (font (size 1.27 1.27))))
  (property "Footprint" "Resistor_SMD:R_0603_1608Metric" (at 99.06 125.73 0) (effects (font (size 1.27 1.27)) (hide yes)))
  (property "Datasheet" "~" (at 99.06 125.73 0) (effects (font (size 1.27 1.27)) (hide yes)))
  (property "Description" "Resistor, small symbol" (at 99.06 125.73 0) (effects (font (size 1.27 1.27)) (hide yes)))
  (pin "2")
  (pin "1"))
 (symbol
  (lib_id "Device:R_Small")
  (at 66.04 104.14 90)
  (unit 1)
  (exclude_from_sim no)
  (in_bom yes)
  (on_board yes)
  (dnp no)
  (fields_autoplaced yes)
  (property "Reference" "R27" (at 66.04 99.06 90) (effects (font (size 1.27 1.27))))
  (property "Value" "10K" (at 66.04 101.6 90) (effects (font (size 1.27 1.27))))
  (property "Footprint" "Resistor_SMD:R_0603_1608Metric" (at 66.04 104.14 0) (effects (font (size 1.27 1.27)) (hide yes)))
  (property "Datasheet" "~" (at 66.04 104.14 0) (effects (font (size 1.27 1.27)) (hide yes)))
  (property "Description" "Resistor, small symbol" (at 66.04 104.14 0) (effects (font (size 1.27 1.27)) (hide yes)))
  (pin "2")
  (pin "1"))
 (symbol
  (lib_id "Device:R_Small")
  (at 99.06 71.12 0)
  (mirror x)
  (unit 1)
  (exclude_from_sim no)
  (in_bom yes)
  (on_board yes)
  (dnp no)
  (property "Reference" "R24" (at 102.362 70.104 0) (effects (font (size 1.27 1.27))))
  (property "Value" "10K" (at 102.362 71.882 0) (effects (font (size 1.27 1.27))))
  (property "Footprint" "Resistor_SMD:R_0603_1608Metric" (at 99.06 71.12 0) (effects (font (size 1.27 1.27)) (hide yes)))
  (property "Datasheet" "~" (at 99.06 71.12 0) (effects (font (size 1.27 1.27)) (hide yes)))
  (property "Description" "Resistor, small symbol" (at 99.06 71.12 0) (effects (font (size 1.27 1.27)) (hide yes)))
  (pin "2")
  (pin "1"))
 (symbol
  (lib_id "power:GND")
  (at 99.06 128.27 0)
  (unit 1)
  (exclude_from_sim no)
  (in_bom yes)
  (on_board yes)
  (dnp no)
  (fields_autoplaced yes)
  (property "Reference" "#PWR033" (at 99.06 134.62 0) (effects (font (size 1.27 1.27)) (hide yes)))
  (property "Value" "GND" (at 99.06 133.35 0) (effects (font (size 1.27 1.27))))
  (property "Footprint" "" (at 99.06 128.27 0) (effects (font (size 1.27 1.27)) (hide yes)))
  (property "Datasheet" "" (at 99.06 128.27 0) (effects (font (size 1.27 1.27)) (hide yes)))
  (property "Description" "Power symbol creates a global label with name \"GND\" , ground" (at 99.06 128.27 0) (effects (font (size 1.27 1.27)) (hide yes)))
  (pin "1"))
 (symbol
  (lib_id "hadv-opamps:LM358DT")
  (at 106.68 52.07 0)
  (unit 1)
  (exclude_from_sim no)
  (in_bom yes)
  (on_board yes)
  (dnp no)
  (fields_autoplaced yes)
  (property "Reference" "U6" (at 106.68 41.91 0) (effects (font (size 1.27 1.27))))
  (property "Value" "LM358DT" (at 106.68 44.45 0) (effects (font (size 1.27 1.27))))
  (property "Footprint" "Package_SO:SO-8_3.9x4.9mm_P1.27mm" (at 106.68 52.07 0) (effects (font (size 1.27 1.27)) (hide yes)))
  (property "Datasheet" "http://www.ti.com/lit/ds/symlink/lm2904-n.pdf" (at 106.68 52.07 0) (effects (font (size 1.27 1.27)) (hide yes)))
  (property "Description" "Low-Power, Dual Operational Amplifiers, SO8" (at 106.68 52.07 0) (effects (font (size 1.27 1.27)) (hide yes)))
  (property "MPN" "LM358DT" (at 109.22 52.07 0) (effects (font (size 1.27 1.27)) (hide yes)))
  (property "Manufacturer" "STMicroelectronics" (at 109.22 52.07 0) (effects (font (size 1.27 1.27)) (hide yes)))
  (property "LCSC#" "C9418" (at 109.22 52.07 0) (effects (font (size 1.27 1.27)) (hide yes)))
  (pin "6")
  (pin "5")
  (pin "3")
  (pin "7")
  (pin "2")
  (pin "1")
  (pin "4")
  (pin "8"))
 (symbol
  (lib_id "Device:R_Small")
  (at 153.67 52.07 90)
  (unit 1)
  (exclude_from_sim no)
  (in_bom yes)
  (on_board yes)
  (dnp no)
  (fields_autoplaced yes)
  (property "Reference" "R26" (at 153.67 46.99 90) (effects (font (size 1.27 1.27))))
  (property "Value" "50R" (at 153.67 49.53 90) (effects (font (size 1.27 1.27))))
  (property "Footprint" "Resistor_SMD:R_0603_1608Metric" (at 153.67 52.07 0) (effects (font (size 1.27 1.27)) (hide yes)))
  (property "Datasheet" "~" (at 153.67 52.07 0) (effects (font (size 1.27 1.27)) (hide yes)))
  (property "Description" "Resistor, small symbol" (at 153.67 52.07 0) (effects (font (size 1.27 1.27)) (hide yes)))
  (pin "2")
  (pin "1"))
 (symbol
  (lib_id "Device:C_Small")
  (at 104.14 91.44 90)
  (unit 1)
  (exclude_from_sim no)
  (in_bom yes)
  (on_board yes)
  (dnp no)
  (fields_autoplaced yes)
  (property "Reference" "C9" (at 104.1463 85.09 90) (effects (font (size 1.27 1.27))))
  (property "Value" "10nF" (at 104.1463 87.63 90) (effects (font (size 1.27 1.27))))
  (property "Footprint" "Capacitor_SMD:C_0603_1608Metric" (at 104.14 91.44 0) (effects (font (size 1.27 1.27)) (hide yes)))
  (property "Datasheet" "~" (at 104.14 91.44 0) (effects (font (size 1.27 1.27)) (hide yes)))
  (property "Description" "Unpolarized capacitor, small symbol" (at 104.14 91.44 0) (effects (font (size 1.27 1.27)) (hide yes)))
  (pin "2")
  (pin "1"))
 (symbol
  (lib_id "Device:C_Small")
  (at 83.82 58.42 0)
  (unit 1)
  (exclude_from_sim no)
  (in_bom yes)
  (on_board yes)
  (dnp no)
  (property "Reference" "C4" (at 86.868 56.642 0) (effects (font (size 1.27 1.27)) (justify left)))
  (property "Value" "3.3nF" (at 87.122 59.69 0) (effects (font (size 1.27 1.27)) (justify left)))
  (property "Footprint" "Capacitor_SMD:C_0603_1608Metric" (at 83.82 58.42 0) (effects (font (size 1.27 1.27)) (hide yes)))
  (property "Datasheet" "~" (at 83.82 58.42 0) (effects (font (size 1.27 1.27)) (hide yes)))
  (property "Description" "Unpolarized capacitor, small symbol" (at 83.82 58.42 0) (effects (font (size 1.27 1.27)) (hide yes)))
  (pin "2")
  (pin "1"))
 (symbol
  (lib_id "Diode:SMAJ10A")
  (at 134.62 110.49 270)
  (unit 1)
  (exclude_from_sim no)
  (in_bom yes)
  (on_board yes)
  (dnp no)
  (fields_autoplaced yes)
  (property "Reference" "D2" (at 137.16 109.2199 90) (effects (font (size 1.27 1.27)) (justify left)))
  (property "Value" "SMAJ10A" (at 137.16 111.7599 90) (effects (font (size 1.27 1.27)) (justify left)))
  (property "Footprint" "Diode_SMD:D_SMA" (at 129.54 110.49 0) (effects (font (size 1.27 1.27)) (hide yes)))
  (property "Datasheet" "https://www.littelfuse.com/media?resourcetype=datasheets&itemid=75e32973-b177-4ee3-a0ff-cedaf1abdb93&filename=smaj-datasheet" (at 134.62 109.22 0) (effects (font (size 1.27 1.27)) (hide yes)))
  (property "Description" "400W unidirectional Transient Voltage Suppressor, 10.0Vr, SMA(DO-214AC)" (at 134.62 110.49 0) (effects (font (size 1.27 1.27)) (hide yes)))
  (pin "2")
  (pin "1"))
 (symbol
  (lib_id "hadv-opamps:LM358DT")
  (at 222.25 58.42 0)
  (unit 3)
  (exclude_from_sim no)
  (in_bom yes)
  (on_board yes)
  (dnp no)
  (fields_autoplaced yes)
  (property "Reference" "U6" (at 223.52 57.1499 0) (effects (font (size 1.27 1.27)) (justify left)))
  (property "Value" "LM358DT" (at 223.52 59.6899 0) (effects (font (size 1.27 1.27)) (justify left)))
  (property "Footprint" "Package_SO:SO-8_3.9x4.9mm_P1.27mm" (at 222.25 58.42 0) (effects (font (size 1.27 1.27)) (hide yes)))
  (property "Datasheet" "http://www.ti.com/lit/ds/symlink/lm2904-n.pdf" (at 222.25 58.42 0) (effects (font (size 1.27 1.27)) (hide yes)))
  (property "Description" "Low-Power, Dual Operational Amplifiers, SO8" (at 222.25 58.42 0) (effects (font (size 1.27 1.27)) (hide yes)))
  (property "MPN" "LM358DT" (at 224.79 58.42 0) (effects (font (size 1.27 1.27)) (hide yes)))
  (property "Manufacturer" "STMicroelectronics" (at 224.79 58.42 0) (effects (font (size 1.27 1.27)) (hide yes)))
  (property "LCSC#" "C9418" (at 224.79 58.42 0) (effects (font (size 1.27 1.27)) (hide yes)))
  (pin "6")
  (pin "5")
  (pin "3")
  (pin "7")
  (pin "2")
  (pin "1")
  (pin "4")
  (pin "8"))
 (symbol
  (lib_id "Device:R_Small")
  (at 104.14 115.57 90)
  (mirror x)
  (unit 1)
  (exclude_from_sim no)
  (in_bom yes)
  (on_board yes)
  (dnp no)
  (property "Reference" "R30" (at 104.14 120.65 90) (effects (font (size 1.27 1.27))))
  (property "Value" "10K" (at 104.14 118.11 90) (effects (font (size 1.27 1.27))))
  (property "Footprint" "Resistor_SMD:R_0603_1608Metric" (at 104.14 115.57 0) (effects (font (size 1.27 1.27)) (hide yes)))
  (property "Datasheet" "~" (at 104.14 115.57 0) (effects (font (size 1.27 1.27)) (hide yes)))
  (property "Description" "Resistor, small symbol" (at 104.14 115.57 0) (effects (font (size 1.27 1.27)) (hide yes)))
  (pin "2")
  (pin "1")))
